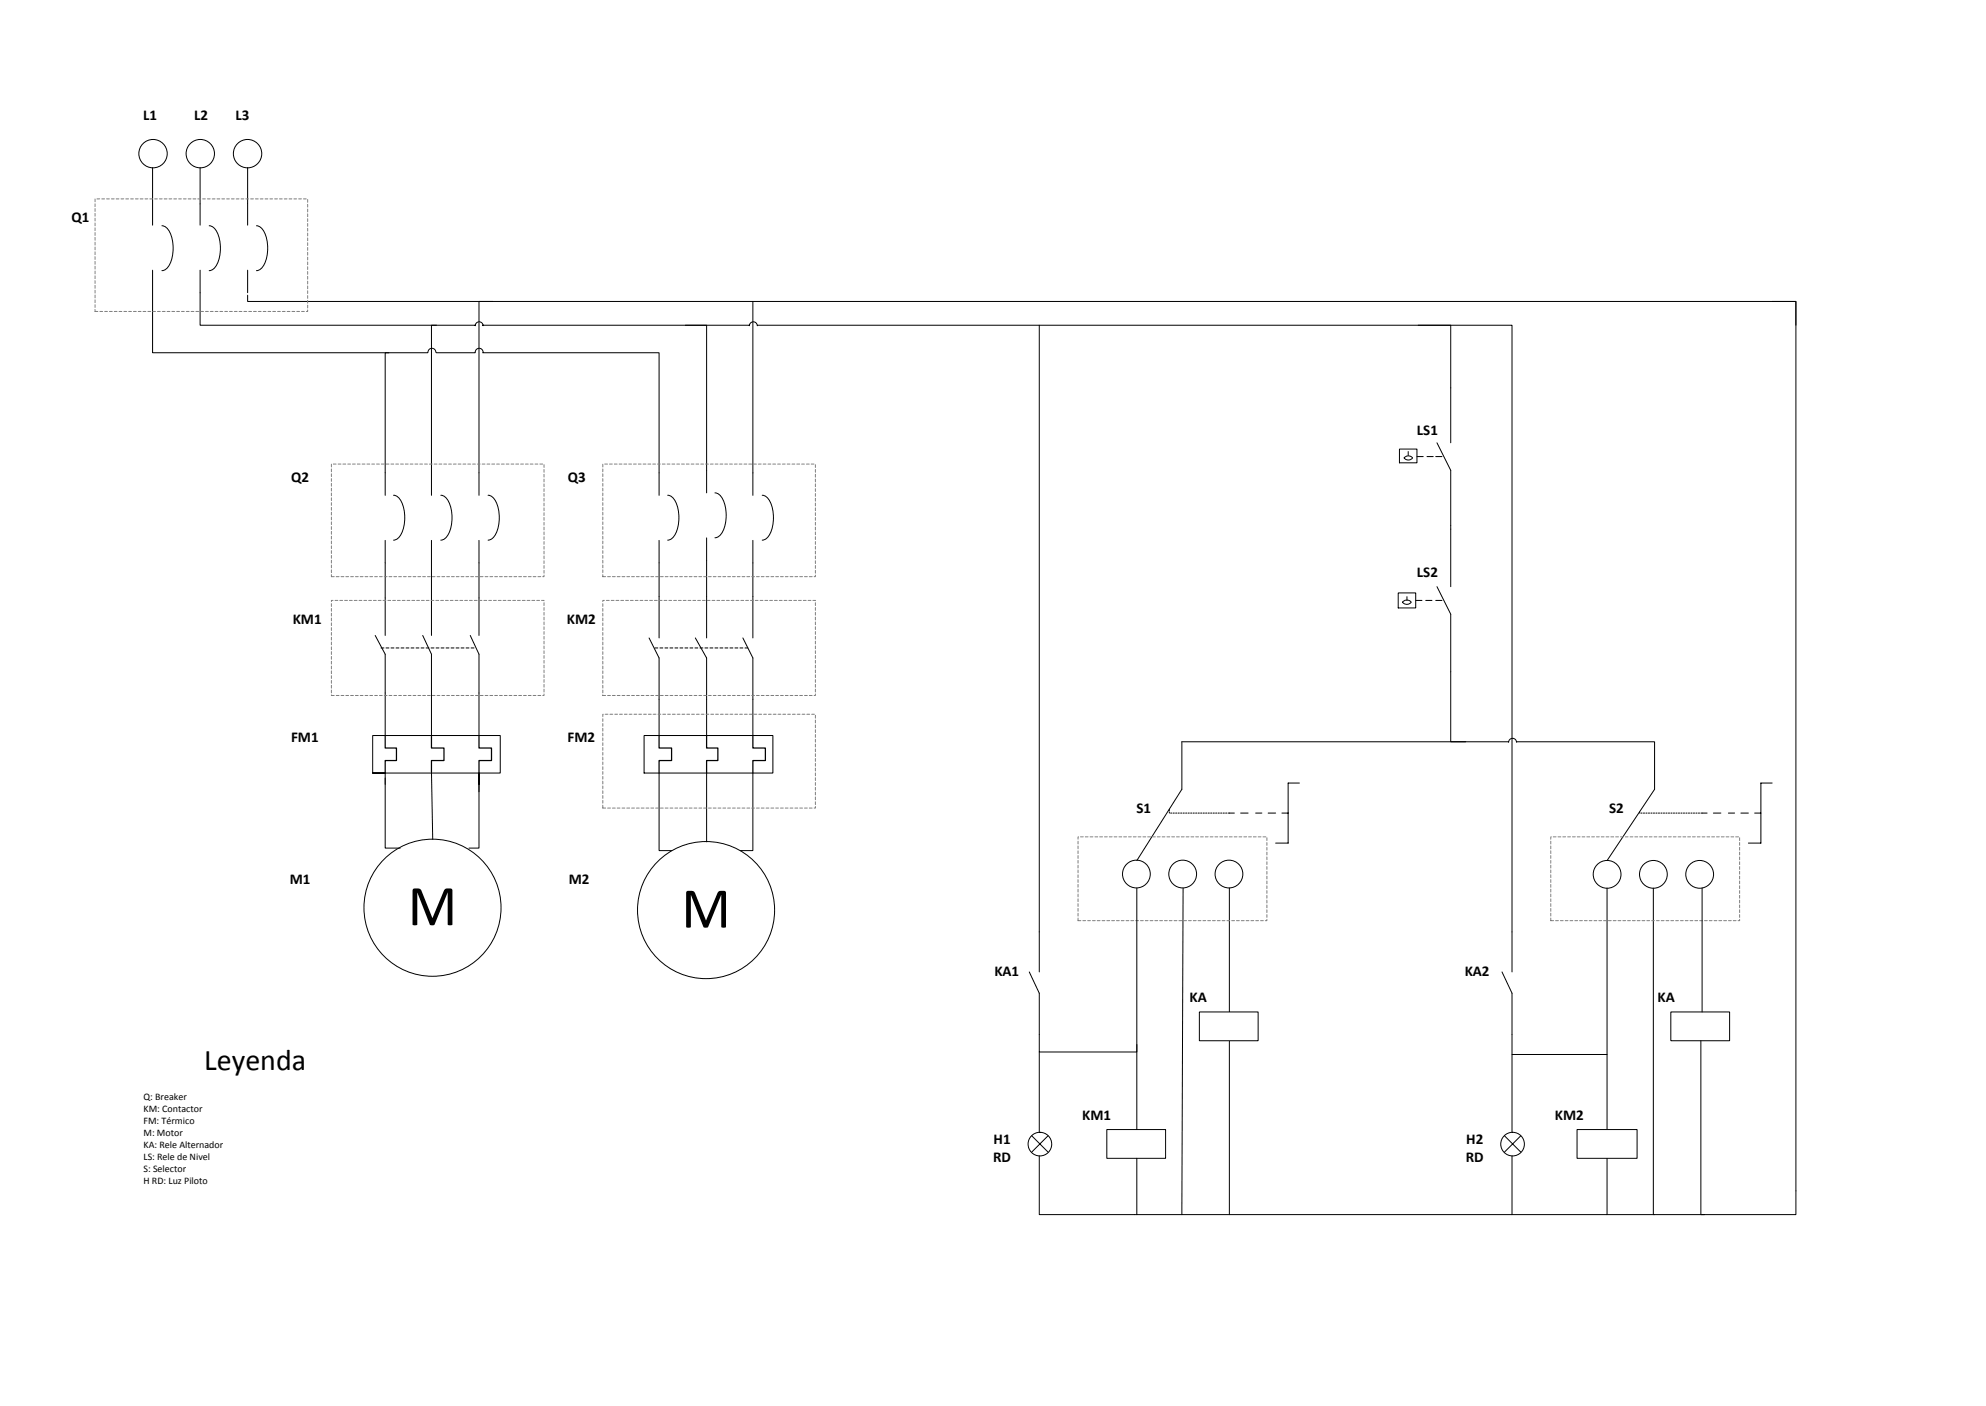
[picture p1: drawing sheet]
<svg xmlns="http://www.w3.org/2000/svg" width="420mm" height="297mm" viewBox="0 0 420 297" stroke-linecap="round" stroke-linejoin="round" font-family="sans-serif">
<circle cx="32.4" cy="32.5" r="3" fill="none" stroke="#000" stroke-width=".21"/>
<circle cx="42.4" cy="32.5" r="3" fill="#fff"/>
<circle cx="42.4" cy="32.5" r="3" fill="none" stroke="#000" stroke-width=".21"/>
<circle cx="52.4" cy="32.5" r="3" fill="#fff"/>
<g fill="none" stroke="#000" stroke-width=".21">
<path d="M32.3 35.5v12.1M42.3 35.5v12.1M52.4 35.5v12.1M32.3 57.2v17.4h58.2a.86 .86 0 0 1 .8-.9 .86 .86 0 0 1 .9 .8l.1 .1h8.2a.81 .81 0 0 1 .8-.9 .81 .81 0 0 1 .8 .9h37.3v30.2M34.3 47.7a3.1 3.1 0 0 1 2.1 3 7.1 7.1 0 0 1-1.2 6.2l-.9 .3M42.3 57.2v11.6h58.2v.1a.83 .83 0 0 1 .9-.8 .83 .83 0 0 1 .8 .8l-.1-.1h47.4v35.4M44.3 47.7a3.1 3.1 0 0 1 2.1 3 7.1 7.1 0 0 1-1.2 6.2l-.9 .3M52.4 57.2v4.7M54.3 47.7a3.1 3.1 0 0 1 2.1 3 7.1 7.1 0 0 1-1.2 6.2l-.9 .3M52.4 62.4v1.4h106.9v41M82.3 74.6h-.8v30.2M92.3 68.8h-1v36"/>
<path d="M104.2 63.8h-2.9v41M81.5 114.3v20.1M83.3 104.8a3.1 3.1 0 0 1 2.1 2.9 7.1 7.1 0 0 1-1.2 6.2l-.9 .4M91.3 114.3v20.1M93.3 104.8a3.1 3.1 0 0 1 2.1 2.9 7.1 7.1 0 0 1-1.2 6.2l-.9 .4M101.3 114.3v20.1M103.3 104.8a3.1 3.1 0 0 1 2.1 2.9 7.1 7.1 0 0 1-1.2 6.2l-.9 .4M139.4 114.3v20.6M141.3 104.8a3.1 3.1 0 0 1 2.1 2.9 7.1 7.1 0 0 1-1.2 6.2l-.9 .4M149.5 113.8v21.1M151.3 104.2a3.1 3.1 0 0 1 2.1 3 7.1 7.1 0 0 1-1.2 6.2l-.9 .3M159.3 114.3v20.6"/>
<path d="M161.3 104.8a3.1 3.1 0 0 1 2.1 2.9 7.1 7.1 0 0 1-1.2 6.2l-.9 .4M79.4 134.4l2.1 4v17.2M89.4 134.4l1.9 4v8.2M99.5 134.4l1.8 4v17.2M137.3 134.9l2.1 4.3v16.4M147.1 134.9l2.4 4.3v16.4M157.2 134.9l2.1 4.3v16.4M78.8 155.6h27v7.9h-27zM136.3 155.6h27.2v7.9h-27.2z"/>
<circle cx="52.4" cy="32.5" r="3"/>
</g>
<path d="M81.5 155.6v2.6h2.4v2.7h-2.4v2.6M91.3 155.6v2.6h2.6v2.7h-2.6v2.3M101.3 155.6v2.6h2.7v2.7h-2.7v2.6M139.4 155.6v2.6h2.7v2.7h-2.7v2.6M149.5 155.6v2.6h2.4v2.7h-2.4v2.6M159.3 155.6v2.6h2.6v2.7h-2.6v2.6" fill="none" stroke="#000" stroke-width=".26"/>
<circle cx="91.5" cy="192" r="14.5" fill="#fff"/>
<g fill="none" stroke="#000" stroke-width=".21">
<path d="M81.5 164.6v14.8h3.2M101.3 164.6v14.8h-2.1"/>
<circle cx="91.5" cy="192" r="14.5"/>
</g>
<circle cx="149.4" cy="192.5" r="14.5" fill="#fff"/>
<g fill="none" stroke="#000" stroke-width=".21">
<path d="M304 93.7l2.9 5.8v11.6M306.9 82v11.7M81.5 163.5h-2.7h2.7M101.3 163.5v2.4v-2.4M101.3 163.5v4M139.4 163.5v16.4h2.7M149.5 163.5v14.6M159.3 163.5v16.4h-2.7"/>
<circle cx="149.4" cy="192.5" r="14.5"/>
</g>
<path d="M100.3 137.1h-19.9" fill="none" stroke="#000" stroke-width=".21" stroke-dasharray=".6 .4"/>
<path d="M296.1 95h3.7v2.9h-3.7z" fill-rule="evenodd" fill="#fff"/>
<path d="M296.1 95h3.7v2.9h-3.7zM297.1 96.9a1.12 1.12 0 0 1 1.7 0 1.12 1.12 0 0 1-1.7 0zM297.9 95.5v.8M299.8 96.6h1.3M301.9 96.6h1.3M303.7 96.6h1.4M306.9 111.9v12.2M304 124.1l2.9 5.8v12.2" fill="none" stroke="#000" stroke-width=".21"/>
<path d="M295.8 125.4h3.7v3.2h-3.7z" fill-rule="evenodd" fill="#fff"/>
<path d="M145 68.8h13.5v.1a.83 .83 0 0 1 .9-.8 .83 .83 0 0 1 .8 .8l.1-.1h146.6v13.2M306.9 111.1v.8M295.8 125.4h3.7v3.2h-3.7zM296.7 127.4a1.16 1.16 0 0 1 1.9 0 1.16 1.16 0 0 1-1.9 0zM297.7 126.2v.8M299.5 127h1.3M301.6 127h1.3M303.7 127h1.4" fill="none" stroke="#000" stroke-width=".21"/>
<circle cx="240.4" cy="184.9" r="2.94" fill="#fff"/>
<circle cx="240.4" cy="184.9" r="2.94" fill="none" stroke="#000" stroke-width=".21"/>
<circle cx="250.2" cy="184.9" r="2.94" fill="#fff"/>
<circle cx="250.2" cy="184.9" r="2.94" fill="none" stroke="#000" stroke-width=".21"/>
<circle cx="260" cy="184.9" r="2.94" fill="#fff"/>
<g fill="none" stroke="#000" stroke-width=".21">
<path d="M250 156.9l69.2 .1a.83 .83 0 0 1 .8-.8 .83 .83 0 0 1 .8 .8l29.2-.1v5M306.9 142.1v14.8h3.2"/>
<circle cx="260" cy="184.9" r="2.94"/>
</g>
<circle cx="340" cy="184.9" r="2.94" fill="#fff"/>
<circle cx="340" cy="184.9" r="2.94" fill="none" stroke="#000" stroke-width=".21"/>
<circle cx="349.8" cy="184.9" r="2.94" fill="#fff"/>
<circle cx="349.8" cy="184.9" r="2.94" fill="none" stroke="#000" stroke-width=".21"/>
<circle cx="359.6" cy="184.9" r="2.94" fill="#fff"/>
<g fill="none" stroke="#000" stroke-width=".21">
<path d="M159.3 63.8h220.6v5M219.9 68.8v136.8M300 68.8h19.9v136.8M374.9 63.8h5v193.1h-139.9M250 156.9v10.1l-9.5 15M260.1 172h1M262.5 172h1.6M265.6 172h1.4M268.3 172h1.6M271.2 172h1.3M274.9 165.6h-2.4v12.7h-2.6M350 161.9v5.1l-10 15"/>
<path d="M360.1 172h1.1M362.5 172h1.6M365.7 172h1.3M368.3 172h1.6M371.2 172h1.3M374.9 165.6h-2.4v12.7h-2.6M250.3 187.9l-.3 69M260.1 187.9v26.1M340 187.9v51M349.8 187.9v69h.2M217.8 205.6l2.1 4.5v12.4h20.6v-1.6M317.8 205.6l2.1 4.5v12.9h20.1"/>
<path d="M260.1 220.1v36.8M340 245v11.9"/>
<circle cx="359.6" cy="184.9" r="2.94"/>
</g>
<path d="M158.2 137.1h-19.8" fill="none" stroke="#000" stroke-width=".21" stroke-dasharray=".6 .4"/>
<path d="M20.1 42.1h45v23.8h-45zM70.1 98.2h45v23.8h-45zM70.1 127h45v20.1h-45zM127.5 127h45v20.1h-45zM127.5 151.1h45v19.8h-45zM228.1 177h39.9v17.7h-39.9zM328.1 177h39.9v17.7h-39.9z" fill="none" stroke="#7f7f7f" stroke-width=".21" stroke-dasharray=".6 .4"/>
<path d="M260.1 172h-12.7v-.8M360.1 172h-13.2v-.3" fill="none" stroke="#000" stroke-width=".21" stroke-dasharray=".3 .3"/>
<path d="M253.7 214h12.5v6.1h-12.5z" fill-rule="evenodd" fill="#fff"/>
<path d="M253.7 214h12.5v6.1h-12.5z" fill="none" stroke="#000" stroke-width=".21"/>
<path d="M234.2 238.9h12.4v6.1h-12.4z" fill-rule="evenodd" fill="#fff"/>
<path d="M240.5 187.9v51M234.2 238.9h12.4v6.1h-12.4z" fill="none" stroke="#000" stroke-width=".21"/>
<path d="M333.6 238.9h12.7v6.1h-12.7z" fill-rule="evenodd" fill="#fff"/>
<path d="M333.6 238.9h12.7v6.1h-12.7z" fill="none" stroke="#000" stroke-width=".21"/>
<path d="M353.5 214h12.4v6.1h-12.4z" fill-rule="evenodd" fill="#fff"/>
<path d="M360.1 187.9v26.1M353.5 214h12.4v6.1h-12.4zM359.8 220.1v36.8h.8" fill="none" stroke="#000" stroke-width=".21"/>
<path d="M127.5 98.2h45v23.8h-45z" fill="none" stroke="#7f7f7f" stroke-width=".21" stroke-dasharray=".6 .4"/>
<circle cx="220" cy="242" r="2.5" fill="#fff"/>
<g fill="none" stroke="#000" stroke-width=".21">
<path d="M218.3 240.2l3.4 3.5M221.7 240.2l-3.4 3.5"/>
<circle cx="220" cy="242" r="2.5"/>
</g>
<circle cx="320" cy="242" r="2.5" fill="#fff"/>
<g fill="none" stroke="#000" stroke-width=".21">
<path d="M91.3 146.6v9M81.5 163.5v2.4M91.3 163.2l.2 14.3M219.9 222.5v16.9M319.9 223v16.4M219.9 244.5v12.4h20.1M240.5 245v11.9M318.3 240.2l3.4 3.5M319.9 244.5v12.4M321.7 240.2l-3.4 3.5"/>
<circle cx="320" cy="242" r="2.5"/>
</g>
<g font-size="12.3">
<text x="86.3" y="195.7">M</text>
<text x="144.1" y="196.2">M</text>
</g>
<text font-size="6.3" x="43.2" y="226.4">Leyenda</text>
<g font-size="3.2">
<text x="30.3" y="25.5">L1</text>
<text x="41.1" y="25.5">L2</text>
<text x="49.8" y="25.5">L3</text>
<text x="15.1" y="47">Q1</text>
<text x="299.8" y="92">LS1</text>
<text x="61.6" y="102">Q2</text>
<text x="120.1" y="102">Q3</text>
<text x="299.8" y="122">LS2</text>
<text x="61.9" y="132">KM1</text>
<text x="119.9" y="132">KM2</text>
<text x="61.6" y="157">FM1</text>
<text x="120.1" y="157">FM2</text>
<text x="240.4" y="172">S1</text>
<text x="340.4" y="172">S2</text>
<text x="61.3" y="187">M1</text>
<text x="120.3" y="187">M2</text>
<text x="210.4" y="206.5">KA1</text>
<text x="309.9" y="206.5">KA2</text>
<text x="251.7" y="212">KA</text>
<text x="350.7" y="212">KA</text>
<text x="228.9" y="237">KM1</text>
<text x="328.9" y="237">KM2</text>
<text x="210.1" y="245.9">RD</text>
<text x="210.2" y="242">H1</text>
<text x="310.1" y="245.9">RD</text>
<text x="310.2" y="242">H2</text>
</g>
<g font-size="2.1">
<text x="30.4" y="232.7">Q:Breaker</text>
<text x="30.4" y="235.3">KM:Contactor</text>
<text x="30.4" y="237.8">FM:Térmico</text>
<text x="30.4" y="240.4">M:Motor</text>
<text x="30.4" y="242.9">KA:Rele Alternador</text>
<text x="30.4" y="245.4">LS:Rele de Nivel</text>
<text x="30.4" y="248">S:Selector</text>
<text x="30.4" y="250.5">H RD:Luz Piloto</text>
</g>
</svg>
